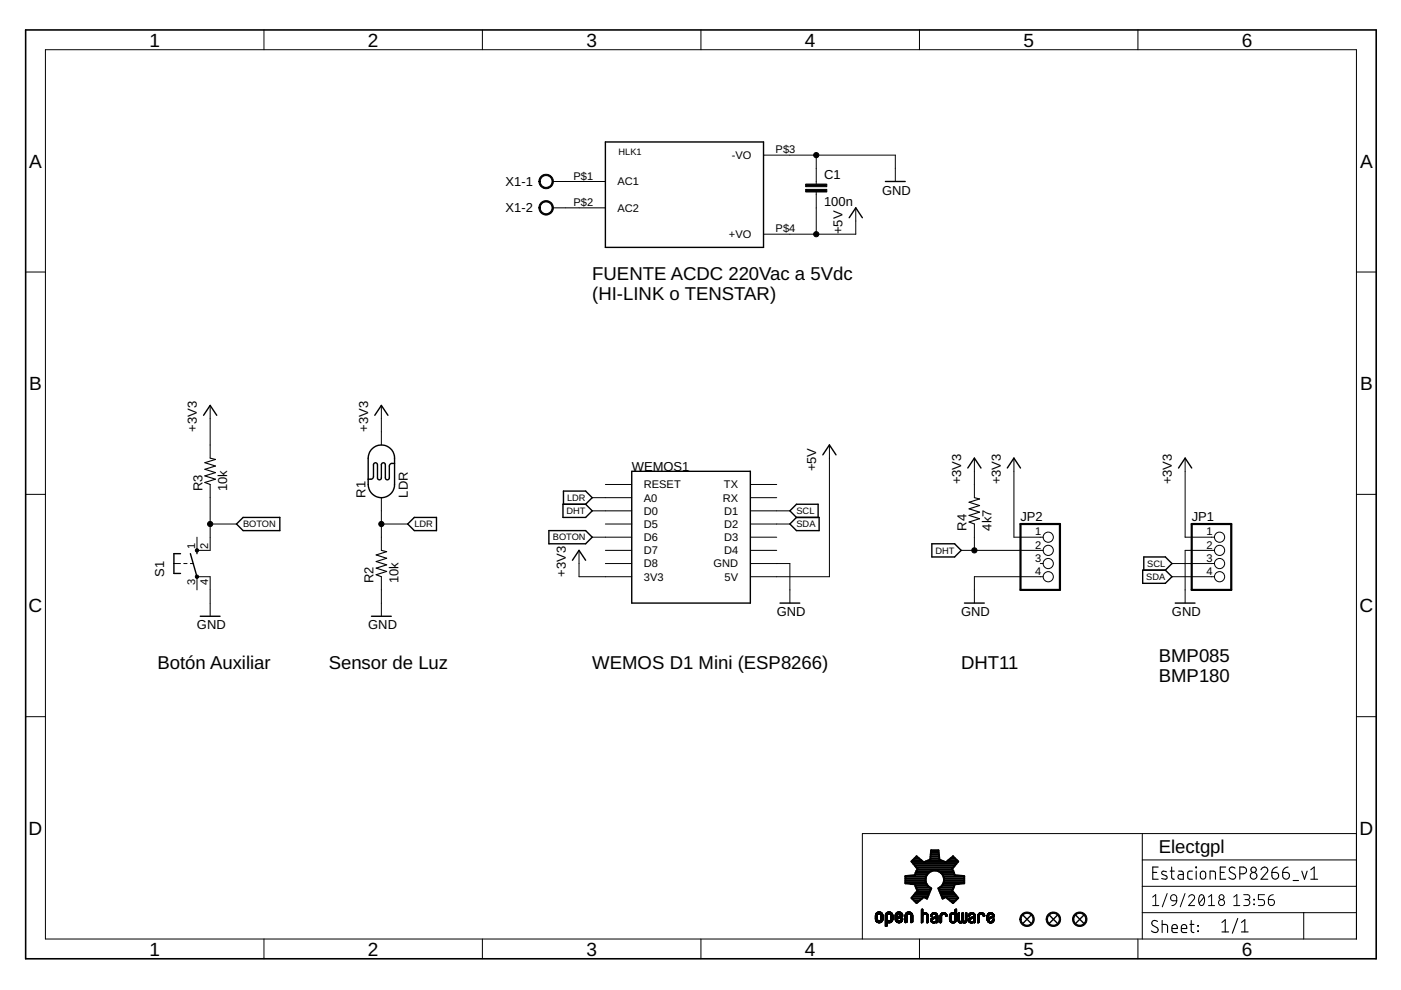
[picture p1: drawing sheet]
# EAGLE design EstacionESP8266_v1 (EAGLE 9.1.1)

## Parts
C1  100n  C-EU050-024X044  [C050-024X044]
HLK1  HLK-PM013W  [HLK-PM01]
JP1  PINHD-1X4  [1X04]
JP2  PINHD-1X4  [1X04]
JP3  FIDUCIAL1.5X3  [FIDUCIAL-1.5X3]
JP4  FIDUCIAL1.5X3  [FIDUCIAL-1.5X3]
JP5  FIDUCIAL1.5X3  [FIDUCIAL-1.5X3]
R1  LDR  PHOTOCELLPTH  [PHOTOCELL]
R2  10k  R-US_0204/7  [0204/7]
R3  10k  R-US_0204/7  [0204/7]
R4  4k7  R-US_0204/7  [0204/7]
S1  10-XX  [B3F-10XX]
U$5  OSHW-LOGOM  [OSHW-LOGO-M]
WEMOS1  WEMOS-D1-MINI  [WEMOS-D1-MINI]
X1  AK500/2  [AK500/2]

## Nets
+3V3: JP1.1 JP2.1 R1.2 R3.2 R4.2 WEMOS1.3V3
+5V: C1.2 HLK1.P$4(+VO) WEMOS1.5V
BOTON: R3.1 S1.2(S1) WEMOS1.D6
DHT: JP2.2 R4.1 WEMOS1.D0
GND: C1.1 HLK1.P$3(-VO) JP1.2 JP2.4 R2.1 S1.4(P1) WEMOS1.GND
LDR: R1.1 R2.2 WEMOS1.A0
N$1: HLK1.P$1(AC1) X1.1
N$2: HLK1.P$2(AC2) X1.2
SCL: JP1.3 WEMOS1.D1
SDA: JP1.4 WEMOS1.D2
Unconnected: JP2.3 S1.1(S) S1.3(P) WEMOS1.D3 WEMOS1.D4 WEMOS1.D5 WEMOS1.D7 WEMOS1.D8 WEMOS1.RESET WEMOS1.RX WEMOS1.TX

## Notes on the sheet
- FUENTE ACDC 220Vac a 5Vdc
  (HI-LINK o TENSTAR)
- Botón Auxiliar | Sensor de Luz | WEMOS D1 Mini (ESP8266) | DHT11
- BMP085
  BMP180
- Electgpl

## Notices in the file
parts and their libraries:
SparkFun: Licensing: CC v3.0 Share-Alike You are welcome to use this library for commercial purposes.
